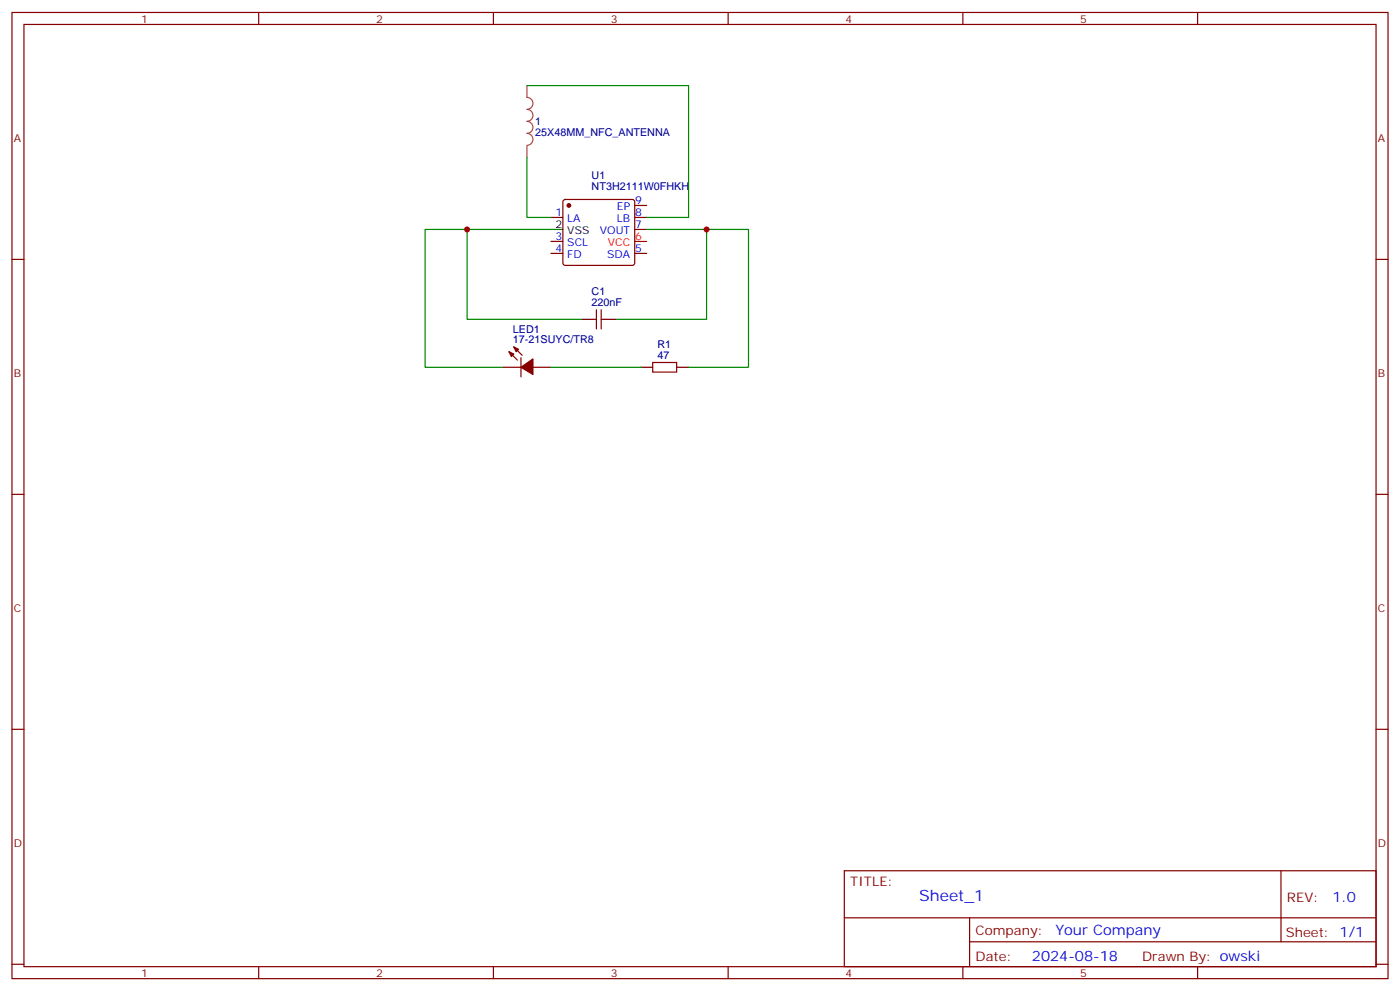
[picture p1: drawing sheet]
<svg xmlns="http://www.w3.org/2000/svg" width="412mm" height="292mm" viewBox="0 0 412 292" stroke-linecap="round" stroke-linejoin="round" font-family="sans-serif">
<g fill="none" stroke="#870000" stroke-width=".35">
<path d="M3.5 3.7h405.4v284.3h-405.4zM7.1 7.2h398.2v277.3h-398.2zM76.2 3.7v3.5M145.3 3.7v3.5M214.5 3.7v3.5M283.6 3.7v3.5M352.8 3.7v3.5M166 58.9l.5-.2h19.8l.5 .2 .2 .5v18l-.3 .5-.4 .2h-19.8l-.5-.2-.2-.5v-18zM3.5 76.3h3.6M162.3 64h3.5M162.3 74.6h3.5M162.3 71h3.5"/>
<path d="M187 60.5h3.5M187 64h3.5M187 67.5h3.5M187 74.6h3.5M405.3 76.3h3.6M174.6 94h1.1M175.7 91.2v5.6M177.1 91.2v5.6M177.1 94h1.1M148.2 108.1h5.3M149.9 103.5l2.5 2.5M151.3 102.1l2.5 2.5"/>
<path d="M153.5 105.3v5.6M157 108.1h5.3M192.3 106.7h7v2.8h-7zM3.5 145.5h3.6M405.3 145.5h3.6M3.5 214.6h3.6M405.3 214.6h3.6M248.7 256.3h156.6v28.2h-156.6zM377.3 256.3v20.9M248.7 270.1h156.5M285.6 277.2h119.6M285.6 270.1v14.1"/>
<path d="M3.5 283.8h3.6M76.2 284.5v3.5M145.3 284.5v3.5M214.5 284.5v3.5M283.6 284.5v3.5M352.8 284.5v3.5M405.3 283.8h3.6"/>
</g>
<path d="M155.2 25.2v3.5a1.76 1.76 0 0 1 1.8 1.7 1.76 1.76 0 0 1-1.8 1.8 1.76 1.76 0 0 1 1.8 1.8 1.76 1.76 0 0 1-1.8 1.7 1.76 1.76 0 0 1 1.8 1.8 1.76 1.76 0 0 1-1.8 1.7 1.76 1.76 0 0 1 1.8 1.8 1.76 1.76 0 0 1-1.8 1.8M155.2 42.9v3.5" fill="none" stroke="#a64a4a" stroke-width=".35"/>
<path d="M187 71h3.5" fill="none" stroke="#f00" stroke-width=".35"/>
<path d="M162.3 67.5h3.5M171.1 94h3.5M178.2 94h3.5M188.7 108.1h3.6M199.3 108.1h3.5" fill="none" stroke="#000" stroke-width=".35"/>
<g fill="#870000" stroke="#870000" stroke-width=".35">
<path d="M149.9 103.5l1.4 .7-.7 .7z"/>
<path d="M151.3 102.1l1.5 .7-.8 .7z"/>
<path d="M153.5 108.1l3.5-2.5v4.6z"/>
<circle cx="167.6" cy="60.5" r=".53"/>
</g>
<path d="M155.2 25.2h47.6v38.8h-12.3M155.2 46.4v17.6h7.1M137.6 67.5h-12.4v40.6h23M162.3 67.5h-24.7v26.5h33.5M190.5 67.5h17.6v26.5h-26.4M208.1 67.5h12.4v40.6h-17.7M162.3 108.1h26.4" fill="none" stroke="#008700" stroke-width=".35"/>
<g fill="#c00">
<circle cx="137.6" cy="67.5" r=".88"/>
<circle cx="208.1" cy="67.5" r=".88"/>
</g>
<text font-size="4.6" fill="#00f" x="270.8" y="265.3">Sheet_1</text>
<g font-size="4.2" fill="#00f">
<text x="392.5" y="265.5">1.0</text>
<text x="310.9" y="275.1">Your Company</text>
<text x="304" y="282.9">2024-08-18</text>
<text x="365.4" y="282.8">ski</text>
</g>
<g font-size="3.9" fill="#800">
<text x="250.5" y="260.8">TITLE:</text>
<text x="379.1" y="265.5">REV:</text>
<text x="287.4" y="275">Company:</text>
<text x="378.7" y="275.7">Sheet: 1/1</text>
<text x="287.4" y="282.7">Date:</text>
<text x="336.4" y="282.8">Draw</text>
<text x="346.6" y="282.8">n By: ow</text>
</g>
<g font-size="3.2" fill="#800">
<text x="41.6" y="6.7">1</text>
<text x="110.8" y="6.7">2</text>
<text x="179.9" y="6.7">3</text>
<text x="249.1" y="6.7">4</text>
<text x="318.2" y="6.7">5</text>
<text x="4.1" y="41.8">A</text>
<text x="405.9" y="41.8">A</text>
<text x="4.1" y="110.9">B</text>
<text x="405.9" y="110.9">B</text>
<text x="4.1" y="180.1">C</text>
<text x="405.9" y="180.1">C</text>
<text x="4.1" y="249.2">D</text>
<text x="405.9" y="249.2">D</text>
<text x="41.6" y="287.5">1</text>
<text x="110.8" y="287.5">2</text>
<text x="179.9" y="287.5">3</text>
<text x="249.1" y="287.5">4</text>
<text x="318.2" y="287.5">5</text>
</g>
<g font-size="3.2" fill="#000080">
<text x="157.7" y="40">25X48MM_NFC_ANTENNA</text>
<text x="157.7" y="36.8">1</text>
<text x="174.3" y="52.7">U1</text>
<text x="174.3" y="55.9">NT3H2111W0FHKH</text>
<text x="174.3" y="86.9">C1</text>
<text x="174.3" y="90.1">220nF</text>
<text x="151.1" y="101">17-21SUYC/TR8</text>
<text x="151.1" y="97.9">LED1</text>
<text x="193.7" y="105.6">47</text>
<text x="193.7" y="102.4">R1</text>
</g>
<g font-size="3.2" fill="#00f">
<text x="163.6" y="63.6">1</text>
<text x="167.1" y="65.4">LA</text>
<text x="181.7" y="65.4">LB</text>
<text x="181.7" y="61.9">EP</text>
<text x="187.1" y="60.1">9</text>
<text x="187.1" y="63.6">8</text>
<text x="163.6" y="70.7">3</text>
<text x="176.7" y="68.9">VOUT</text>
<text x="187.1" y="67.2">7</text>
<text x="163.6" y="74.2">4</text>
<text x="167.1" y="76">FD</text>
<text x="167.1" y="72.5">SCL</text>
<text x="178.9" y="76">SDA</text>
<text x="187.1" y="74.2">5</text>
</g>
<g font-size="3.2">
<text x="163.6" y="67.2">2</text>
<text x="167.1" y="68.9">VSS</text>
</g>
<g font-size="3.2" fill="#f00">
<text x="187.1" y="70.7">6</text>
<text x="179.1" y="72.5">VCC</text>
</g>
</svg>
